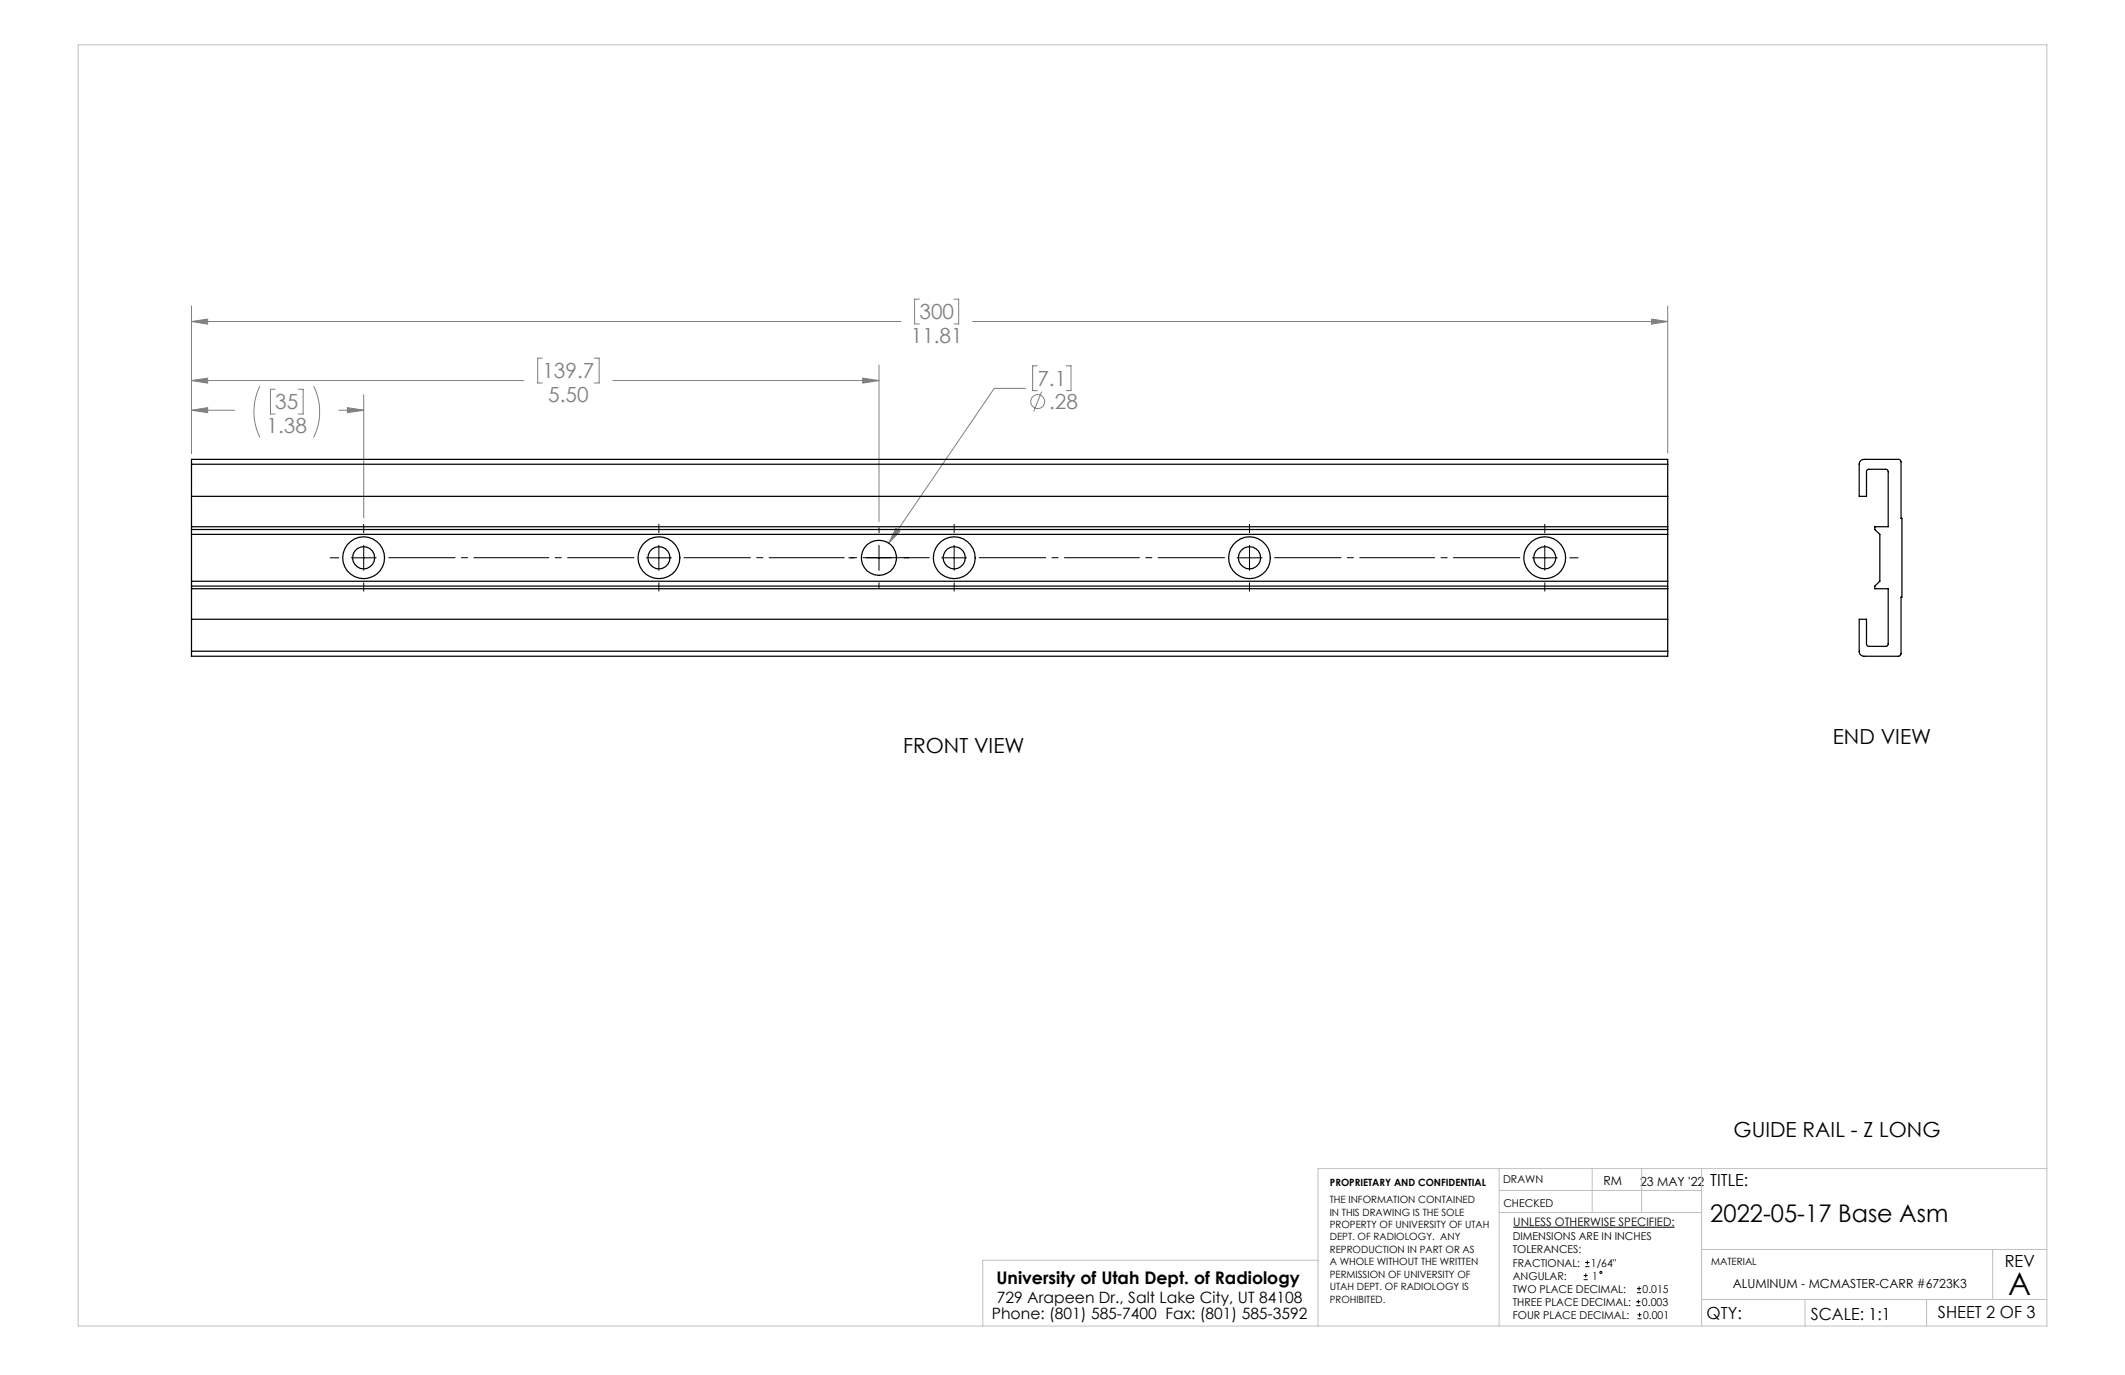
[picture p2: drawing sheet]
<svg xmlns="http://www.w3.org/2000/svg" width="432mm" height="279mm" viewBox="0 0 432 279" stroke-linecap="round" stroke-linejoin="round" font-family="sans-serif">
<g fill="none" stroke="#808080" stroke-width=".2">
<path d="M38.9 77.3l3.3-.5v1.1zM38.9 65.3l3.3-.5v1.1zM38.9 62.2v29.9M38.9 77.3h67.5M38.9 65.3h144.2M52.8 78.5a11.7 11.7 0 0 0 0 10.4M55.9 79.1h-.9v5h.9M60.6 79.1h1v5h-1M63.7 78.5a11.7 11.7 0 0 1 0 10.4M110.2 72.8h-.9v5h.9M120.8 72.8h.9v5h-.9M124.5 77.3h54.1"/>
<path d="M175.3 76.8l3.3 .5-3.3 .6zM178.6 74.2v31.8M186.8 60.8h-1v5h1M193.9 60.8h.9v5h-.9M197.6 65.3h141.3M208.4 78.9h-6.4l-21.4 31.5M210.8 74.3h-1v5.1h1M211.7 79.6l-1.7 4M216.6 74.3h1v5.1h-1M335.6 64.8l3.3 .5-3.3 .6zM338.9 62.2v29.9M38.9 83.4l3.3-.6v1.1z"/>
<path d="M38.9 83.4h8.8M68.9 83.4h5M70.6 82.8l3.3 .6-3.3 .5zM73.9 80.2v25.1M182 107.4l.9 .6-2.3 2.4z"/>
<circle cx="210.9" cy="81.6" r="1.41"/>
</g>
<g fill="none" stroke="#000" stroke-width=".2">
<path d="M67.1 113.3h1.7M71.4 113.3h5M73.9 106.5v1.8M73.9 110.8v5.1M73.9 118.4v1.7M131.3 113.3h5.1M133.9 106.5v1.8M133.9 110.8v5.1M133.9 118.4v1.7M172.5 113.3h1M176.1 113.3h5.1M178.6 107.2v1.1"/>
<path d="M178.6 110.8v5.1M178.6 118.4v1.1M183.7 113.3h1M191.3 113.3h5.1M193.9 106.5v1.8M193.9 110.8v5.1M193.9 118.4v1.7M251.4 113.3h5M253.9 106.5v1.8M253.9 110.8v5.1M253.9 118.4v1.7M311.4 113.3h5"/>
<path d="M313.9 106.5v1.8M313.9 110.8v5.1M313.9 118.4v1.7M319 113.3h1.7M307.5 249.4h32.8M321.8 259.2h.8M322.1 257.4h.9M322.1 256.5h.9M322.2 258.8v.8M322.5 256.1v.9M321.8 260h.8M332.5 265.3h.8"/>
<path d="M332.5 264.5h.8M332.6 262.7h.9M332.6 261.8h.9M332.7 268h.9M332.7 267.2h.9M332.9 264.1v.8M333.1 261.4v.9M333.2 266.7v.9"/>
<circle cx="325.3" cy="258.6" r=".2"/>
</g>
<path d="M79 113.3h49.8M139 113.3h49.8M199 113.3h49.8M259 113.3h49.8" fill="none" stroke="#000" stroke-width=".2" stroke-dasharray="15.2 1.3 1.3 1.3" stroke-dashoffset="1.8"/>
<g fill="none" stroke="#c0c0c0" stroke-width=".2">
<path d="M15.9 9.1h400v260.4h-400zM304.6 237.5v32M323.5 237.5v8.9M333.6 237.5v8.9M345.8 237.5v32M415.9 237.5h-148.1v32M267.8 256.1h-68.1v13.4M304.6 246.4h41.2M304.6 241.9h41.2M345.8 253.9h70.1M404.9 253.9v10.2M345.8 264.1h70.1"/>
<path d="M366.8 264.1v5.4M391.5 264.1v5.4"/>
</g>
<path d="M38.9 83.4l3.3-.6v1.1zM70.6 82.8l3.3 .6-3.3 .5zM38.9 77.3l3.3-.5v1.1zM175.3 76.8l3.3 .5-3.3 .6zM182 107.4l-1.4 3 2.3-2.5zM38.9 65.3l3.3-.5v1.1zM335.6 64.8l3.3 .5-3.3 .6z" fill="#808080"/>
<g fill="none" stroke="#000" stroke-width=".25">
<path d="M38.9 94.3v-1h300v1M38.9 94.3v38M38.9 94.3h300M338.9 94.3v38M378.1 93.6l.7-.3h7.1l.3 .3 .1 .2v11.5h.2v16.1h-.2v11.5l-.1 .2-.3 .2h-7.1a.97 .97 0 0 1-1-1v-6.5h1.5v5.2l.2 .3h3.8l.4-.3v-11.4h-2.7v-.5l1-1v-9.5l-1-1v-.6h2.7v-11.3l-.4-.3h-3.8l-.2 .3v5.2h-1.5v-6.7zM38.9 100.9h300M38.9 108.6h300M38.9 107.6h300M38.9 107h300M38.9 119.1h300M38.9 118.1h300M38.9 119.6h300"/>
<path d="M38.9 132.3v1h300v-1M38.9 132.3h300M38.9 125.8h300"/>
<circle cx="73.9" cy="113.3" r="2.25"/>
<circle cx="73.9" cy="113.3" r="4.2"/>
<circle cx="133.9" cy="113.3" r="2.25"/>
<circle cx="133.9" cy="113.3" r="4.2"/>
<circle cx="178.6" cy="113.3" r="3.6"/>
<circle cx="193.9" cy="113.3" r="2.25"/>
<circle cx="193.9" cy="113.3" r="4.2"/>
<circle cx="253.9" cy="113.3" r="4.2"/>
<circle cx="253.9" cy="113.4" r="2.26"/>
<circle cx="313.9" cy="113.3" r="2.27"/>
<circle cx="313.9" cy="113.3" r="4.2"/>
</g>
<text font-size="6.3" x="408.1" y="263.1">A</text>
<text font-size="4.9" x="347.5" y="248.2">2022-05-17 Base Asm</text>
<g font-size="4.2" fill="#808080">
<text x="186.8" y="64.9">300</text>
<text x="185.1" y="69.6">11.81</text>
<text x="110.2" y="76.9">139.7</text>
<text x="55.9" y="83.2">35</text>
<text x="111.4" y="81.6">5.50</text>
<text x="210.8" y="78.4">7.1</text>
<text x="213.2" y="83.2">.28</text>
<text x="54.2" y="87.9">1.38</text>
</g>
<g font-size="4.2">
<text x="183.5" y="153">FRONT VIEW</text>
<text x="372.4" y="151.2">END VIEW</text>
<text x="352.3" y="231.1">GUIDE RAIL - Z LONG</text>
</g>
<text font-size="3.5" x="202.5" y="260.9">University of Utah Dept. of Radiology</text>
<g font-size="3.4">
<text x="347.5" y="240.9">TITLE:</text>
<text x="407.4" y="257.6">REV</text>
<text x="346.8" y="268.1">QTY:</text>
<text x="368" y="268.1">SCALE: 1:1</text>
<text x="393.8" y="267.9">SHEET 2 OF 3</text>
</g>
<g font-size="3.2">
<text x="201.5" y="268">Phone: (801) 585-7400 Fax: (801) 585-3592</text>
<text x="202.6" y="264.8">729 Arapeen Dr., Salt Lake City, UT 84108</text>
</g>
<g font-size="2.5">
<text x="325.8" y="240.8">RM</text>
<text x="333.3" y="240.9">23 MAY '22</text>
<text x="352.1" y="261.7">ALUMINUM - MCMASTER-CARR #6723K3</text>
</g>
<text font-size="2.4" x="307.5" y="249.1">UNLESS OTHERWISE SPECIFIED:</text>
<g font-size="2.2">
<text x="305.4" y="240.4">DRAWN</text>
<text x="305.5" y="245.3">CHECKED</text>
<text x="307.4" y="252.1">DIMENSIONS ARE IN INCHES</text>
<text x="307.4" y="254.7">TOLERANCES:</text>
<text x="307.4" y="257.4">FRACTIONAL:</text>
<text x="323.3" y="257.4">1/64&quot;</text>
<text x="307.4" y="262.7">TWO PLACE DECIMAL:</text>
<text x="307.4" y="260">ANGULAR:</text>
<text x="323.5" y="260">1</text>
<text x="333.8" y="262.7">0.015</text>
<text x="307.4" y="265.3">THREE PLACE DECIMAL:</text>
<text x="307.4" y="268">FOUR PLACE DECIMAL:</text>
<text x="333.6" y="265.3">0.003</text>
<text x="333.9" y="268">0.001</text>
</g>
<g font-size="2">
<text x="270.2" y="244.5">THE INFORMATION CONTAINED</text>
<text x="270.2" y="241.1">PROPRIETARY AND CONFIDENTIAL</text>
<text x="270.2" y="247">IN THIS DRAWING IS THE SOLE</text>
<text x="270.2" y="249.5">PROPERTY OF UNIVERSITY OF UTAH</text>
<text x="270.2" y="252.1">DEPT. OF RADIOLOGY. ANY</text>
<text x="270.2" y="254.6">REPRODUCTION IN PART OR AS</text>
<text x="270.2" y="257.1">A WHOLE WITHOUT THE WRITTEN</text>
<text x="347.7" y="257.1">MATERIAL</text>
<text x="270.2" y="259.6">PERMISSION OF UNIVERSITY OF</text>
<text x="270.2" y="262.1">UTAH DEPT. OF RADIOLOGY IS</text>
<text x="270.2" y="264.7">PROHIBITED.</text>
</g>
</svg>
